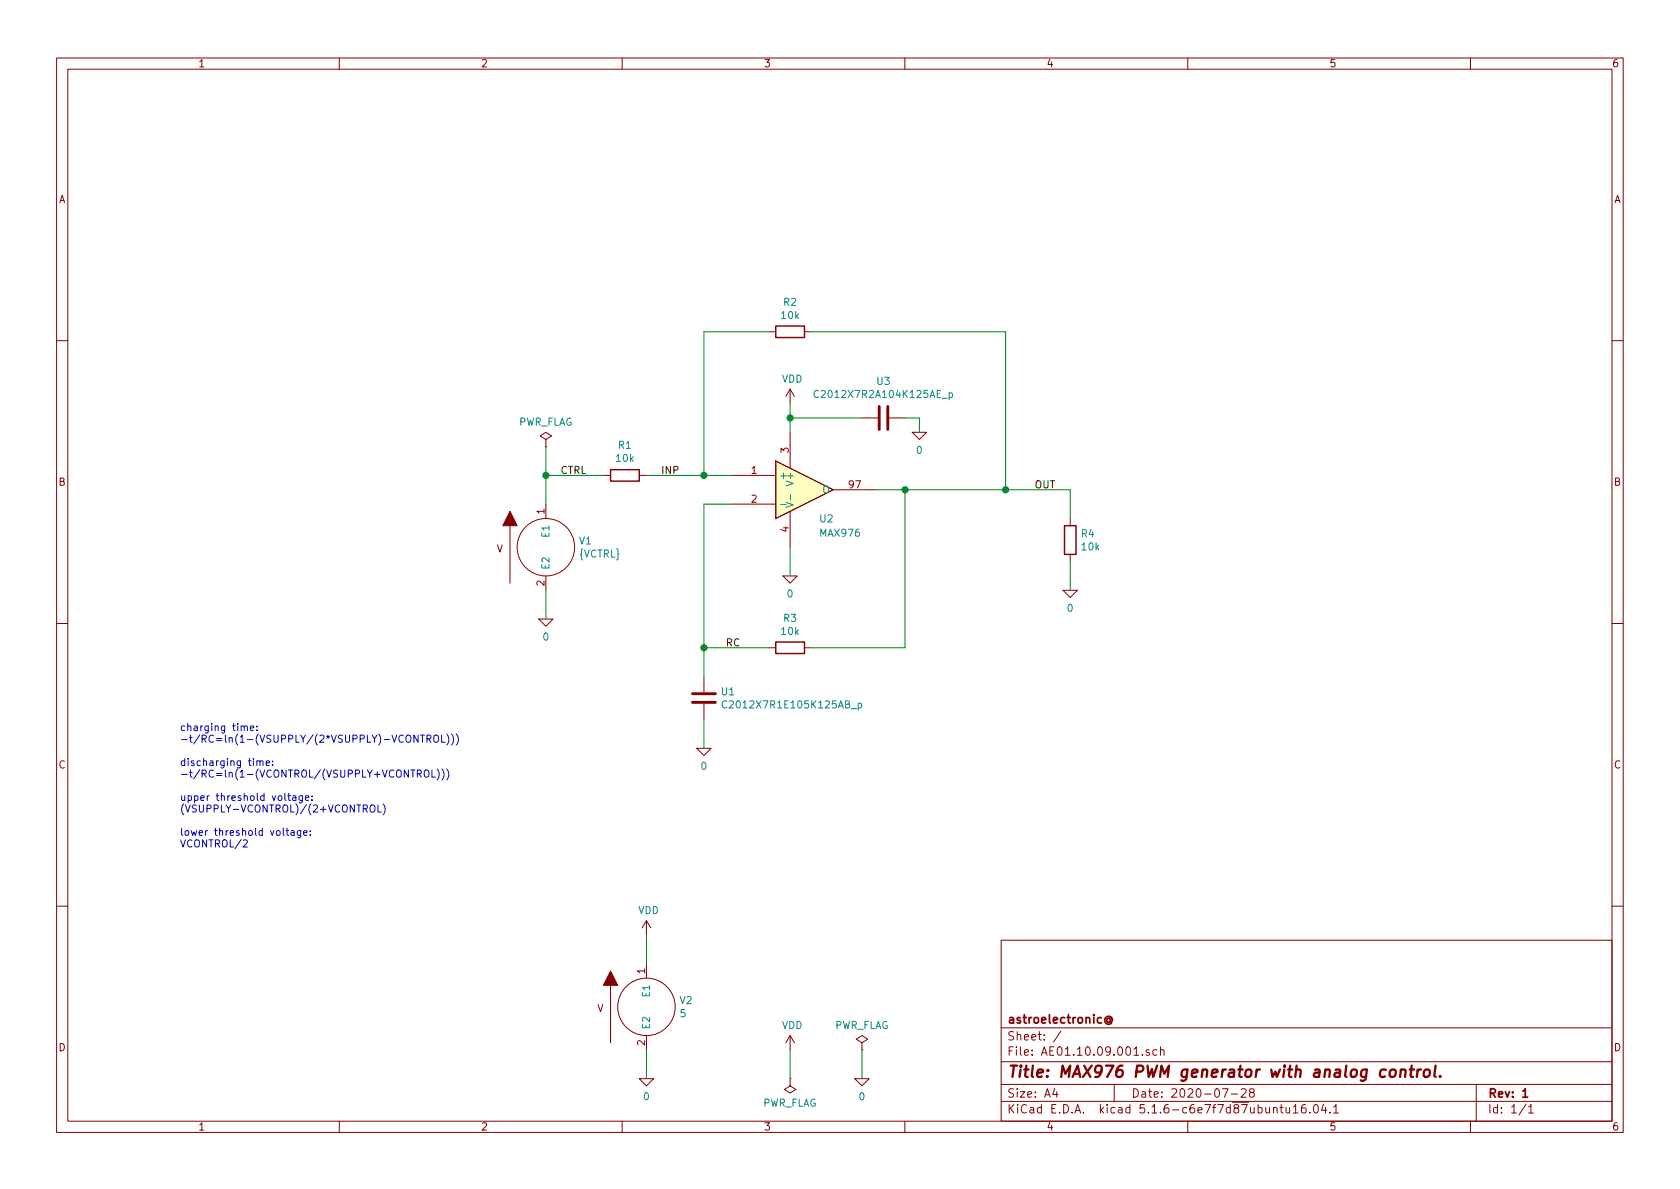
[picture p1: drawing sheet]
EESchema Schematic File Version 4
EELAYER 30 0
EELAYER END
$Descr A4 11693 8268
encoding utf-8
Sheet 1 1
Title "MAX976 PWM generator with analog control."
Date "2020-07-28"
Rev "1"
Comp "astroelectronic@"
Comment1 ""
Comment2 ""
Comment3 ""
Comment4 ""
$EndDescr
$Comp
L AE01.17.09.000:MAX976 U2
U 1 1
P 5600 3400
F 0 "U2" H 5700 3200 50  0000 L CNN
F 1 "MAX976" H 5700 3100 50  0000 L CNN
F 2 "" H 6144 3355 50  0000 L CNN
F 3 "~" H 5750 2850 50  0001 L BNN
F 4 "X" H 5600 3400 50  0001 C CNN "Spice_Primitive"
F 5 "max976" H 5600 3400 50  0001 C CNN "Spice_Model"
F 6 "Y" H 5600 3400 50  0001 C CNN "Spice_Netlist_Enabled"
F 7 "model/max976.fam" H 5600 3400 50  0001 C CNN "Spice_Lib_File"
	1    5600 3400
	1    0    0    -1  
$EndComp
Wire Wire Line
	5500 3800 5500 4000
$Comp
L pspice:0 #GND04
U 1 1
P 5500 4000
F 0 "#GND04" H 5500 3900 50  0001 C CNN
F 1 "0" H 5500 3877 50  0000 C CNN
F 2 "" H 5500 4000 50  0001 C CNN
F 3 "~" H 5500 4000 50  0001 C CNN
	1    5500 4000
	1    0    0    -1  
$EndComp
Wire Wire Line
	5500 3000 5500 2900
$Comp
L power:VDD #PWR02
U 1 1
P 5500 2800
F 0 "#PWR02" H 5500 2650 50  0001 C CNN
F 1 "VDD" H 5515 2973 50  0000 C CNN
F 2 "" H 5500 2800 50  0001 C CNN
F 3 "" H 5500 2800 50  0001 C CNN
	1    5500 2800
	1    0    0    -1  
$EndComp
$Comp
L power:VDD #PWR03
U 1 1
P 5500 7300
F 0 "#PWR03" H 5500 7150 50  0001 C CNN
F 1 "VDD" H 5515 7473 50  0000 C CNN
F 2 "" H 5500 7300 50  0001 C CNN
F 3 "" H 5500 7300 50  0001 C CNN
	1    5500 7300
	1    0    0    -1  
$EndComp
$Comp
L pspice:0 #GND05
U 1 1
P 6000 7500
F 0 "#GND05" H 6000 7400 50  0001 C CNN
F 1 "0" H 6000 7377 50  0000 C CNN
F 2 "" H 6000 7500 50  0001 C CNN
F 3 "~" H 6000 7500 50  0001 C CNN
	1    6000 7500
	1    0    0    -1  
$EndComp
Wire Wire Line
	6000 7500 6000 7300
$Comp
L power:PWR_FLAG #FLG03
U 1 1
P 6000 7300
F 0 "#FLG03" H 6000 7375 50  0001 C CNN
F 1 "PWR_FLAG" H 6000 7473 50  0000 C CNN
F 2 "" H 6000 7300 50  0001 C CNN
F 3 "~" H 6000 7300 50  0001 C CNN
	1    6000 7300
	1    0    0    -1  
$EndComp
$Comp
L power:PWR_FLAG #FLG02
U 1 1
P 5500 7500
F 0 "#FLG02" H 5500 7575 50  0001 C CNN
F 1 "PWR_FLAG" H 5500 7673 50  0000 C CNN
F 2 "" H 5500 7500 50  0001 C CNN
F 3 "~" H 5500 7500 50  0001 C CNN
	1    5500 7500
	-1   0    0    1   
$EndComp
Wire Wire Line
	5500 7500 5500 7300
$Comp
L pspice:VSOURCE V2
U 1 1
P 4500 7000
F 0 "V2" H 4728 7046 50  0000 L CNN
F 1 "5" H 4728 6955 50  0000 L CNN
F 2 "" H 4500 7000 50  0001 C CNN
F 3 "~" H 4500 7000 50  0001 C CNN
F 4 "V" H 4500 7000 50  0001 C CNN "Spice_Primitive"
F 5 "Y" H 4500 7000 50  0001 C CNN "Spice_Netlist_Enabled"
	1    4500 7000
	1    0    0    -1  
$EndComp
$Comp
L pspice:0 #GND02
U 1 1
P 4500 7500
F 0 "#GND02" H 4500 7400 50  0001 C CNN
F 1 "0" H 4500 7377 50  0000 C CNN
F 2 "" H 4500 7500 50  0001 C CNN
F 3 "~" H 4500 7500 50  0001 C CNN
	1    4500 7500
	1    0    0    -1  
$EndComp
$Comp
L power:VDD #PWR01
U 1 1
P 4500 6500
F 0 "#PWR01" H 4500 6350 50  0001 C CNN
F 1 "VDD" H 4515 6673 50  0000 C CNN
F 2 "" H 4500 6500 50  0001 C CNN
F 3 "" H 4500 6500 50  0001 C CNN
	1    4500 6500
	1    0    0    -1  
$EndComp
Wire Wire Line
	4500 6700 4500 6500
Wire Wire Line
	4500 7500 4500 7300
Wire Wire Line
	5500 2900 6000 2900
Connection ~ 5500 2900
Wire Wire Line
	5500 2900 5500 2800
$Comp
L Device:C U3
U 1 1
P 6150 2900
F 0 "U3" V 6402 2900 50  0000 C CNN
F 1 "C2012X7R2A104K125AE_p" V 6311 2900 50  0000 C CNN
F 2 "" H 6188 2750 50  0001 C CNN
F 3 "~" H 6150 2900 50  0001 C CNN
F 4 "X" H 6150 2900 50  0001 C CNN "Spice_Primitive"
F 5 "C2012X7R2A104K125AE_p" H 6150 2900 50  0001 C CNN "Spice_Model"
F 6 "Y" H 6150 2900 50  0001 C CNN "Spice_Netlist_Enabled"
F 7 "model/C2012X7R2A104K125AE_p.mod" H 6150 2900 50  0001 C CNN "Spice_Lib_File"
	1    6150 2900
	0    -1   -1   0   
$EndComp
Wire Wire Line
	6300 2900 6400 2900
Wire Wire Line
	6400 2900 6400 3000
$Comp
L pspice:0 #GND06
U 1 1
P 6400 3000
F 0 "#GND06" H 6400 2900 50  0001 C CNN
F 1 "0" H 6400 2877 50  0000 C CNN
F 2 "" H 6400 3000 50  0001 C CNN
F 3 "~" H 6400 3000 50  0001 C CNN
	1    6400 3000
	1    0    0    -1  
$EndComp
Wire Wire Line
	6100 3400 6300 3400
Wire Wire Line
	6300 3400 6300 4500
Wire Wire Line
	6300 4500 5650 4500
Connection ~ 6300 3400
Wire Wire Line
	6300 3400 7000 3400
$Comp
L Device:R R3
U 1 1
P 5500 4500
F 0 "R3" V 5293 4500 50  0000 C CNN
F 1 "10k" V 5384 4500 50  0000 C CNN
F 2 "" V 5430 4500 50  0001 C CNN
F 3 "~" H 5500 4500 50  0001 C CNN
F 4 "R" H 5500 4500 50  0001 C CNN "Spice_Primitive"
F 5 "10k" H 5500 4500 50  0001 C CNN "Spice_Model"
F 6 "Y" H 5500 4500 50  0001 C CNN "Spice_Netlist_Enabled"
	1    5500 4500
	0    1    1    0   
$EndComp
Wire Wire Line
	5100 3500 4900 3500
Wire Wire Line
	4900 3500 4900 4500
Wire Wire Line
	4900 4500 5350 4500
Wire Wire Line
	4900 4500 4900 4700
Connection ~ 4900 4500
$Comp
L Device:C U1
U 1 1
P 4900 4850
F 0 "U1" H 5015 4896 50  0000 L CNN
F 1 "C2012X7R1E105K125AB_p" H 5015 4805 50  0000 L CNN
F 2 "" H 4938 4700 50  0001 C CNN
F 3 "~" H 4900 4850 50  0001 C CNN
F 4 "X" H 4900 4850 50  0001 C CNN "Spice_Primitive"
F 5 "C2012X7R1E105K125AB_p" H 4900 4850 50  0001 C CNN "Spice_Model"
F 6 "Y" H 4900 4850 50  0001 C CNN "Spice_Netlist_Enabled"
F 7 "model/C2012X7R1E105K125AB_p.mod" H 4900 4850 50  0001 C CNN "Spice_Lib_File"
	1    4900 4850
	1    0    0    -1  
$EndComp
Wire Wire Line
	4900 5000 4900 5200
$Comp
L pspice:0 #GND03
U 1 1
P 4900 5200
F 0 "#GND03" H 4900 5100 50  0001 C CNN
F 1 "0" H 4900 5077 50  0000 C CNN
F 2 "" H 4900 5200 50  0001 C CNN
F 3 "~" H 4900 5200 50  0001 C CNN
	1    4900 5200
	1    0    0    -1  
$EndComp
Wire Wire Line
	5100 3300 4900 3300
Wire Wire Line
	4900 3300 4900 2300
Wire Wire Line
	4900 2300 5350 2300
$Comp
L Device:R R2
U 1 1
P 5500 2300
F 0 "R2" V 5293 2300 50  0000 C CNN
F 1 "10k" V 5384 2300 50  0000 C CNN
F 2 "" V 5430 2300 50  0001 C CNN
F 3 "~" H 5500 2300 50  0001 C CNN
F 4 "R" H 5500 2300 50  0001 C CNN "Spice_Primitive"
F 5 "10k" H 5500 2300 50  0001 C CNN "Spice_Model"
F 6 "Y" H 5500 2300 50  0001 C CNN "Spice_Netlist_Enabled"
	1    5500 2300
	0    1    1    0   
$EndComp
Wire Wire Line
	5650 2300 7000 2300
Wire Wire Line
	7000 2300 7000 3400
Wire Wire Line
	7000 3400 7450 3400
Wire Wire Line
	4900 3300 4500 3300
Connection ~ 4900 3300
$Comp
L Device:R R1
U 1 1
P 4350 3300
F 0 "R1" V 4557 3300 50  0000 C CNN
F 1 "10k" V 4466 3300 50  0000 C CNN
F 2 "" V 4280 3300 50  0001 C CNN
F 3 "~" H 4350 3300 50  0001 C CNN
F 4 "R" H 4350 3300 50  0001 C CNN "Spice_Primitive"
F 5 "10k" H 4350 3300 50  0001 C CNN "Spice_Model"
F 6 "Y" H 4350 3300 50  0001 C CNN "Spice_Netlist_Enabled"
	1    4350 3300
	0    -1   -1   0   
$EndComp
Wire Wire Line
	4200 3300 3800 3300
$Comp
L pspice:VSOURCE V1
U 1 1
P 3800 3800
F 0 "V1" H 4028 3846 50  0000 L CNN
F 1 "{VCTRL}" H 4028 3755 50  0000 L CNN
F 2 "" H 3800 3800 50  0001 C CNN
F 3 "~" H 3800 3800 50  0001 C CNN
F 4 "V" H 3800 3800 50  0001 C CNN "Spice_Primitive"
F 5 "Y" H 3800 3800 50  0001 C CNN "Spice_Netlist_Enabled"
	1    3800 3800
	1    0    0    -1  
$EndComp
Wire Wire Line
	3800 3500 3800 3300
Wire Wire Line
	3800 4100 3800 4300
$Comp
L pspice:0 #GND01
U 1 1
P 3800 4300
F 0 "#GND01" H 3800 4200 50  0001 C CNN
F 1 "0" H 3800 4177 50  0000 C CNN
F 2 "" H 3800 4300 50  0001 C CNN
F 3 "~" H 3800 4300 50  0001 C CNN
	1    3800 4300
	1    0    0    -1  
$EndComp
Text Notes 1250 5900 0    50   ~ 0
charging time:\n-t/RC=ln(1-(VSUPPLY/(2*VSUPPLY)-VCONTROL)))\n\ndischarging time:\n-t/RC=ln(1-(VCONTROL/(VSUPPLY+VCONTROL)))\n\nupper threshold voltage:\n(VSUPPLY-VCONTROL)/(2+VCONTROL)\n\nlower threshold voltage:\nVCONTROL/2
$Comp
L power:PWR_FLAG #FLG01
U 1 1
P 3800 3100
F 0 "#FLG01" H 3800 3175 50  0001 C CNN
F 1 "PWR_FLAG" H 3800 3273 50  0000 C CNN
F 2 "" H 3800 3100 50  0001 C CNN
F 3 "~" H 3800 3100 50  0001 C CNN
	1    3800 3100
	1    0    0    -1  
$EndComp
Wire Wire Line
	3800 3300 3800 3100
Connection ~ 3800 3300
$Comp
L Device:R R4
U 1 1
P 7450 3750
F 0 "R4" H 7520 3796 50  0000 L CNN
F 1 "10k" H 7520 3705 50  0000 L CNN
F 2 "" V 7380 3750 50  0001 C CNN
F 3 "~" H 7450 3750 50  0001 C CNN
F 4 "R" H 7450 3750 50  0001 C CNN "Spice_Primitive"
F 5 "10k" H 7450 3750 50  0001 C CNN "Spice_Model"
F 6 "Y" H 7450 3750 50  0001 C CNN "Spice_Netlist_Enabled"
	1    7450 3750
	1    0    0    -1  
$EndComp
Wire Wire Line
	7450 3400 7450 3600
Wire Wire Line
	7450 3900 7450 4100
$Comp
L pspice:0 #GND07
U 1 1
P 7450 4100
F 0 "#GND07" H 7450 4000 50  0001 C CNN
F 1 "0" H 7450 3977 50  0000 C CNN
F 2 "" H 7450 4100 50  0001 C CNN
F 3 "~" H 7450 4100 50  0001 C CNN
	1    7450 4100
	1    0    0    -1  
$EndComp
Text Label 7200 3400 0    50   ~ 0
OUT
Text Label 5050 4500 0    50   ~ 0
RC
Text Label 4600 3300 0    50   ~ 0
INP
Text Label 3900 3300 0    50   ~ 0
CTRL
Connection ~ 7000 3400
$EndSCHEMATC
